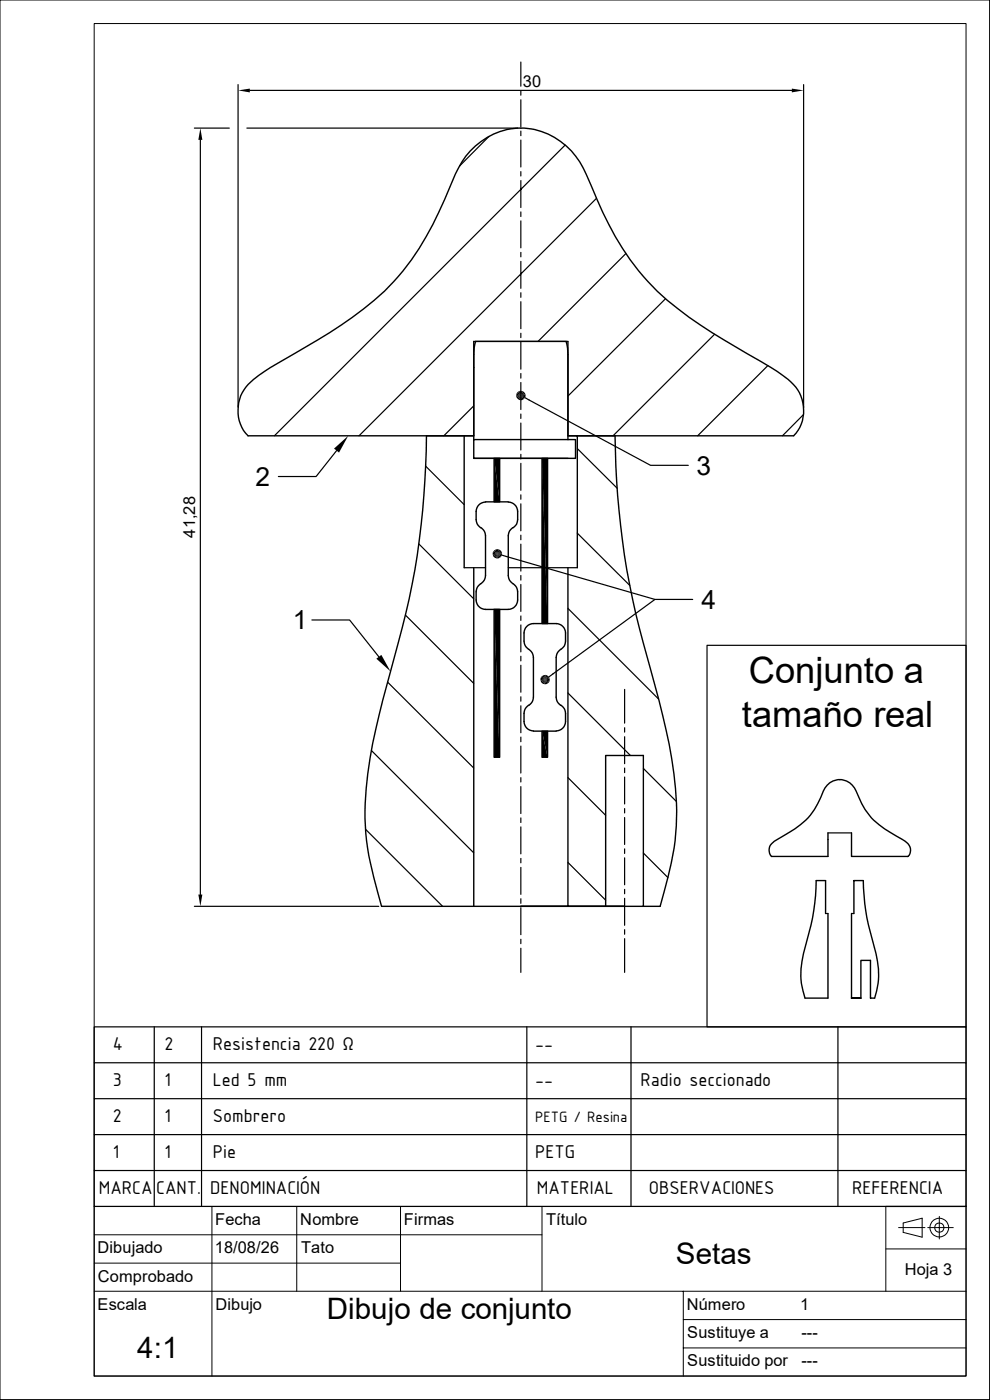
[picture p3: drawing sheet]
<svg xmlns="http://www.w3.org/2000/svg" width="210mm" height="297mm" viewBox="0 0 210 297" stroke-linecap="round" stroke-linejoin="round" font-family="sans-serif">
<g fill="none" stroke="#000" stroke-width=".25">
<path d="M50.5 17.9v68.5M53 19.2h115M110.5 13.2v5.1M110.5 19.3v.9M170.5 17.9v68.6M41.2 27.2h7.4M42.5 29.7v160.1M52.4 27.2h57.5M103.8 28.9l-6.3 6.3M110.5 21.2v5.7M110.5 27.8v1M110.5 29.7v5.7"/>
<path d="M110.5 36.4v.9M110.5 38.3v5.7M119.9 30.8l-61.7 61.7M110.5 45v.9M110.5 46.9v5.7M110.5 53.6v.9M110.5 55.5v5.7M126.5 42.1l-50.3 50.4M132.8 53.8l-18.7 18.6M100.5 72.4h20M110.5 62.1v1M110.5 64v5.7"/>
<path d="M110.5 70.7v.9M110.5 72.6v5.7M110.5 79.2v1M141.2 63.4l-20.7 20.6M151.6 70.9l-21.6 21.6M162.9 77.6l-14.9 14.9M71.4 95.6l-4.3 5.5h-8M90.3 98.9l8.2 8.2M100.5 86.1l-6.4 6.4M110.5 81.2v5.7M110.5 87.8v1M110.5 89.7v5.8"/>
<path d="M110.5 96.4v1M110.5 98.3v5.7M111.4 84.4l26.6 14.3h8M122.5 95.2l8.4 8.4M170.4 88l-4.4 4.5M88.9 115.4l11.6 11.6M106.5 117.8l32.4 9.4h8M110.5 105v.9M110.5 106.9v5.7M110.5 113.5v1M110.5 115.4v5.8M122.5 113.1l11.1 11.1"/>
<path d="M66.2 131.5h8l6.1 7.8M86 130.5l14.5 14.5M98.5 120.4h4.5M107.8 120.4h14.7M110.5 122.1v1M110.5 124v5.7M110.5 130.7v.9M110.5 132.6v5.7M110.5 139.2v1M120.5 129.1l19.2 19.2M138.9 127.2l-22.4 16.4M150 136.9h54.9v80.9h-54.9z"/>
<path d="M78.8 159.2l21.7 21.7M82.2 144.7l18.3 18.2M110.5 141.1v5.8M110.5 147.8v1M110.5 149.7v5.7M110.5 156.4v1M110.5 158.3v5.7M120.5 147l13.2 13.3M132.5 146.3v7.1M132.5 154.4v.9M132.5 156.3v5.7M77.6 175.9l16.3 16.4"/>
<path d="M110.5 165v.9M110.5 166.9v5.7M110.5 173.5v1M110.5 175.4v5.7M120.5 165l8 8M132.5 162.9v1M132.5 164.8v5.8M132.5 171.5v1M132.5 173.4v5.8M136.5 163l7 7M175.6 176.7h5M41.2 192.3h39.1"/>
<path d="M110.5 182.1v.9M110.5 184v5.7M110.5 190.7v.9M110.5 192.6v5.7M110.5 199.3v.9M120.5 183l8 8M132.5 180.1v1M132.5 182v5.7M132.5 188.7v.9M132.5 190.6v5.7M132.5 197.2v1M132.5 199.1v7.2"/>
<path d="M136.5 181l5.2 5.2M175.1 193.8h.5M180.6 193.8h.5M32.7 217.8v38.1M42.8 217.8v38.1M110.5 201.2v5.1M111.8 217.8v38.1M133.9 217.8v38.1M177.8 217.8v38.1M20 233.1v-7.6h184.9v7.6M20 225.5v-7.7h184.9v7.7M20 248.3h184.9v7.6h-184.9z"/>
<path d="M20 248.3v-7.6h184.9v7.6M20 240.7v-7.6h184.9v7.6M187.9 255.9h17"/>
</g>
<g fill="none" stroke="#000" stroke-width=".3">
<path d="M100.5 75.2l.4-2.8h19.2l.4 2.8v18.1M100.5 72.4v20.9M100.5 77.9h.1M120.5 72.4v20.1h47.9a8.1 8.1 0 0 0-1.2-12l-3.6-2.5-5.1-2.9a101.7 101.7 0 0 1-19.1-13.3 56.4 56.4 0 0 1-12.7-19.5 41.8 41.8 0 0 0-4.6-9.2 14.4 14.4 0 0 0-23.3 0 28 28 0 0 0-3.3 6.5 65.9 65.9 0 0 1-11.9 20 71.9 71.9 0 0 1-16.2 12.5l-10 5.9a15.3 15.3 0 0 0-6 5.3 7.9 7.9 0 0 0 1.2 9.2h47.9M90.5 92.5a166.7 166.7 0 0 1-6 43.8l-3.3 12.2a96.5 96.5 0 0 0-3.8 25.2 57.8 57.8 0 0 0 2.7 15.5l.8 3.1h59.1a72 72 0 0 0 3.5-17.1 78.2 78.2 0 0 0-3-23.6l-2.4-9.1a172.1 172.1 0 0 1-7.6-50h-10M98.5 92.5v27.9M100.5 93.3h21.6v3.9h-21.6zM100.5 97.2h20M104.8 97.2h1.2v9.3h-1.2zM115 97.2h1.2v35.1h-1.2zM122.5 92.5v27.9M102 112l-.7-.8-.3-.6a6 6 0 0 1 .2-2.9l.7-.9 .7-.2 5.2-.1a2.1 2.1 0 0 1 2 2 5 5 0 0 1-.2 2.8l-.8 .7"/>
<path d="M102 111.9l.7 .8 .3 1v8.4l-.3 1-.7 .7M108.8 111.9l-.7 .8-.3 1v8.4l.3 1 .7 .7M100.5 120.4v71.9M102 123.8l-.7 .8-.3 .6a6 6 0 0 0 .2 2.9l.7 .8 .7 .3 5.2 .1a2.02 2.02 0 0 0 2-2l-.1-2.4-.9-1.1M104.8 129.3h1.2v31.4h-1.2zM119 137.8l-.8 .7-.2 1v8.4l.2 1 .8 .7M119 137.8l.7-.8a5 5 0 0 0 .3-2.7 2.02 2.02 0 0 0-2-2h-4.8a2.02 2.02 0 0 0-2 2v1.7a2.8 2.8 0 0 0 1.5 2.2l.3 .6 .2 .7v8.4l-.3 1-.7 .7M120.5 120.4v71.9M112.1 149.6l-.7 .8-.2 .6a6 6 0 0 0 .1 2.8l.8 .9 1.1 .4M113.2 155.1h4.8M115 155.1h1.2v5.6h-1.2zM119 149.6l.7 .8 .2 .6a6 6 0 0 1-.1 2.8l-.7 .9-1.1 .4"/>
<path d="M175.6 176.7v5h-11.9a2.26 2.26 0 0 1 1.2-3.6l1.2-.7a17.9 17.9 0 0 0 6.7-5.7l1.3-2.5a4.6 4.6 0 0 1 3.7-3.8 3.8 3.8 0 0 1 3.8 2.4 15.2 15.2 0 0 0 7.3 8.8l1.3 .8a5.8 5.8 0 0 1 2.8 2.2l.2 .7a1.66 1.66 0 0 1-.6 1.4h-12v-5M175.6 178.1h.1M128.5 192.3v-32h8v32M175.1 193.8v-7h-2l-.3 4.8a41.6 41.6 0 0 1-1.6 7.7 20.3 20.3 0 0 0-1.2 9.4l.8 3.1h4.8v-18M180.6 193.8v18h2v-8h2.1v8h.8a16.1 16.1 0 0 0 .3-9.4 62.6 62.6 0 0 1-2.4-10.8l-.3-4.8h-2v7"/>
</g>
<g fill="#000">
<path d="M50.5 19.2l2.5-.4v.8zM168 18.8l2.5 .4-2.5 .4zM42.5 27.2l.4 2.5h-.8zM70.9 95.2l3-2.7-2 3.5zM104.8 97.2l1.2 9.3h-1.2zM104.8 97.2h1.2v9.3zM109.5 83.8l1 .1-1 .3zM109.5 84.2l1-.3-.8 .6zM109.6 83.4l.9 .5-1-.1zM109.7 84.5l.8-.6-.5 .9zM109.9 83.1l.6 .8-.9-.5zM110.5 83.9l-.1 1-.4-.1z"/>
<path d="M109.9 83.1l.3-.2 .3 1zM110.5 83.9l.3 1h-.4zM110.2 82.9h.4l-.1 1zM110.5 83.9l.6 .8-.3 .2zM110.6 82.9l.4 .1-.5 .9zM110.5 83.9l.9 .5-.3 .3zM111 83l.3 .3-.8 .6zM110.5 83.9l1 .1-.1 .4zM110.5 83.9l.8-.6 .2 .3zM110.5 83.9l1-.3v.4zM115 97.2l1.2 35.1h-1.2zM115 97.2h1.2v35.1z"/>
<path d="M104.5 117.2l1 .3-1 .1zM104.5 117.6l1-.1-.9 .5zM104.6 118l.9-.5-.6 .8zM104.7 116.9l.8 .6-1-.3zM105.5 117.5l-.3 .9-.3-.1zM104.7 116.9l.3-.3 .5 .9zM105.5 117.5l.1 1-.4-.1zM105 116.6l.4-.1 .1 1zM105.5 117.5l.5 .9-.4 .1zM105.4 116.5h.4l-.3 1zM105.5 117.5l.8 .6-.3 .3zM105.8 116.5l.3 .2-.6 .8z"/>
<path d="M105.5 117.5l1 .3-.2 .3zM106.1 116.7l.3 .3-.9 .5zM105.5 117.5l1-.1v.4zM105.5 117.5l.9-.5 .1 .4zM79.8 139.7l1.1-.8 1.9 3.6zM104.8 129.3l1.2 31.4h-1.2zM104.8 129.3h1.2v31.4zM114.6 144l1 .2-.9 .2zM114.7 144.4l.9-.2-.8 .6zM114.8 143.6l.8 .6-1-.2zM114.8 144.8l.8-.6-.5 .8zM115 155.1l1.2 5.6h-1.2z"/>
<path d="M115 155.1h1.2v5.6zM114.8 143.6l.3-.2 .5 .8zM115.6 144.2l-.1 1-.4-.2zM115.1 143.4l.3-.2 .2 1zM115.6 144.2l.3 1h-.4zM115.4 143.2h.4l-.2 1zM115.6 144.2l.6 .8-.3 .2zM115.8 143.2l.4 .1-.6 .9zM115.6 144.2l.9 .5-.3 .3zM116.2 143.3l.3 .3-.9 .6zM115.6 144.2l1 .1-.1 .4zM115.6 144.2l.9-.6 .1 .3z"/>
<path d="M115.6 144.2l1-.3v.4zM42.1 189.8h.8l-.4 2.5z"/>
</g>
<g fill="none" stroke="#000" stroke-width=".21">
<path d="M0 0h209.9v296.9h-209.9zM20 5h184.9v286.9h-184.9zM20 255.9h184.9v36h-184.9zM45 255.9v36M62.9 255.9v18M85 255.9v18M115 255.9v18M187.9 255.9v18M191.6 259.5l4-1.1v4.1l-4-1zM199.3 258.1v4.7M20 262h95M20 268h65"/>
<path d="M20 273.9h184.9M144.9 273.9v18M144.9 280h60M187.9 265h17M190.6 260.4h5.6M196.8 260.4h5.4M144.9 286h60"/>
<circle cx="199.3" cy="260.4" r=".98"/>
<circle cx="199.3" cy="260.4" r="1.98"/>
</g>
<g font-size="7.7">
<text x="158.8" y="144.9">Conjunto a</text>
<text x="157.4" y="154.1">tamaño real</text>
</g>
<g font-size="6.3">
<text x="143.4" y="268.1">Setas</text>
<text x="69.3" y="279.8">Dibujo de conjunto</text>
<text x="29.1" y="288.1">4:1</text>
</g>
<g font-size="5.6">
<text x="147.8" y="100.7">3</text>
<text x="54.2" y="103.1">2</text>
<text x="148.8" y="129.2">4</text>
<text x="62.1" y="133.5">1</text>
</g>
<g font-size="4.2">
<text x="24" y="222.8">4</text>
<text x="34.9" y="222.8">2</text>
<text x="45.2" y="222.8">Resistencia 220 Ω</text>
<text x="113.5" y="222.8">--</text>
<text x="24" y="230.5">3</text>
<text x="34.9" y="230.5">1</text>
<text x="45.2" y="230.5">Led 5 mm</text>
<text x="113.5" y="230.5">--</text>
<text x="135.8" y="230.5">Radio seccionado</text>
<text x="24" y="238.1">2</text>
<text x="34.9" y="238.1">1</text>
<text x="45.2" y="238.1">Sombrero</text>
<text x="24" y="245.7">1</text>
<text x="34.9" y="245.7">1</text>
<text x="45.2" y="245.7">Pie</text>
<text x="113.5" y="245.7">PETG</text>
<text x="21" y="253.4">MARCA CANT. DENOMINACIÓN</text>
<text x="113.9" y="253.4">MATERIAL</text>
<text x="137.6" y="253.4">OBSERVACIONES</text>
<text x="180.8" y="253.4">REFERENCIA</text>
</g>
<g font-size="3.5">
<text x="110.9" y="18.5">30</text>
<text x="41.4" y="114" transform="rotate(-90 41.4 114)">41,28</text>
<text x="45.7" y="259.8">Fecha</text>
<text x="63.7" y="259.8">Nombre</text>
<text x="85.7" y="259.8">Firmas</text>
<text x="115.9" y="259.8">Título</text>
<text x="20.7" y="265.9">Dibujado</text>
<text x="45.6" y="265.9">18/08/26</text>
<text x="63.9" y="265.9">Tato</text>
<text x="20.8" y="271.9">Comprobado</text>
<text x="191.9" y="270.6">Hoja 3</text>
<text x="20.7" y="277.8">Escala</text>
<text x="45.7" y="277.8">Dibujo</text>
<text x="145.7" y="277.8">Número</text>
<text x="169.8" y="277.9">1</text>
<text x="145.8" y="283.8">Sustituye a</text>
<text x="170" y="283.8">---</text>
<text x="145.8" y="289.9">Sustituido por</text>
<text x="170" y="289.8">---</text>
</g>
<text font-size="3.4" x="113.5" y="238.1">PETG / Resina</text>
</svg>
